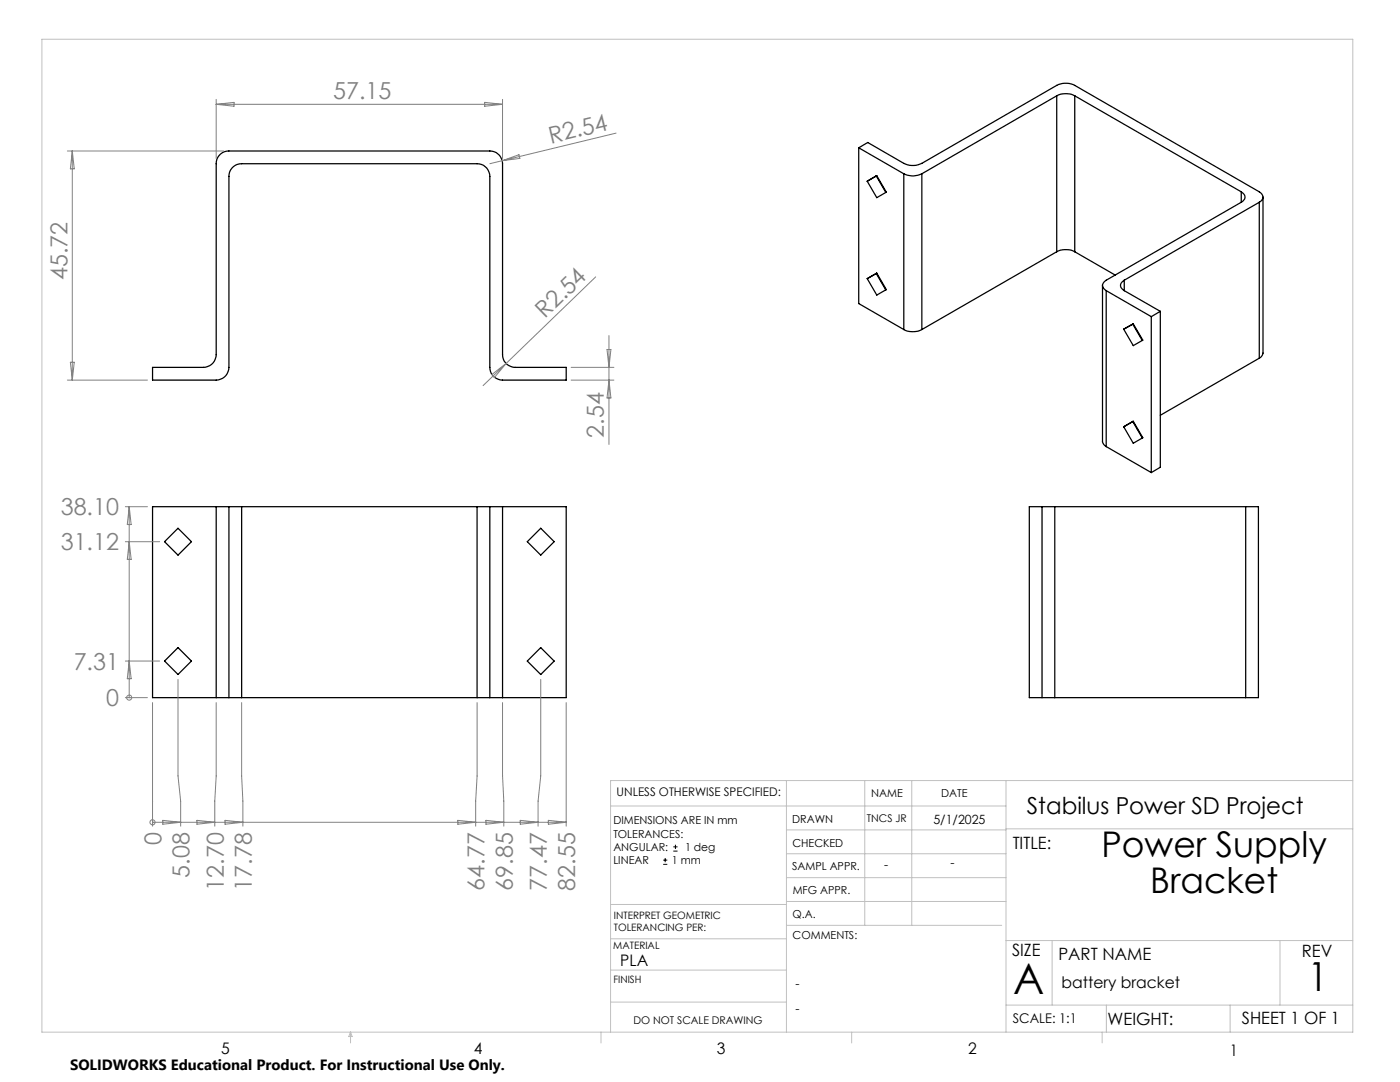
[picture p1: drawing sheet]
<svg xmlns="http://www.w3.org/2000/svg" width="279mm" height="216mm" viewBox="0 0 279 216" stroke-linecap="round" stroke-linejoin="round" font-family="sans-serif">
<g fill="none" stroke="#000" stroke-width=".25">
<path d="M210.9 19.1a4 4 0 0 1 3.6 0M210.9 19.1l-26.9 15.6M210.9 19.1v31.1M214.5 19.1l33.2 19.2M214.5 19.1v31.1M44 30.7a2.41 2.41 0 0 1 1.7-.6h52.1a2.57 2.57 0 0 1 2.5 2.6v38.1a2.57 2.57 0 0 0 2.5 2.5h10.2v2.5h-12.7a2.51 2.51 0 0 1-2.5-2.5v-38.1a2.51 2.51 0 0 0-2.6-2.5h-47a2.51 2.51 0 0 0-2.5 2.5v38.1a2.57 2.57 0 0 1-2.6 2.5h-12.7v-2.5h10.2a2.57 2.57 0 0 0 2.5-2.5v-38.1a2.44 2.44 0 0 1 .9-2zM171.4 29.5l1.8-1.1 7.2 4.2a4 4 0 0 0 3.6 0l26.9-15.6a4 4 0 0 1 3.6 0l36.8 21.3a1.1 1.1 0 0 1 .8 1 1.1 1.1 0 0 1-.8 1.1M171.4 29.5v31.1l9 5.2M171.4 29.5l9 5.2M174.9 35.1l-1.8 1.1M174.9 35.1l1.9 3.3M175 35.1l1.9 3.2-1.9 1.1-1.9-3.2"/>
<path d="M175 35.1l-1.9 1.1M175 35.1h-.1M180.4 34.7a4 4 0 0 0 3.6 0M180.4 34.7v31.1M184 34.7v31.1M247.7 38.3a1.1 1.1 0 0 1 .8 1 1.1 1.1 0 0 1-.8 1.1M247.7 38.3v2.1M252.1 39.3v31.3l-.3 .4-.5 .5M174.9 54.6l-1.8 1M174.9 54.6l1.9 3.3M175 54.5l1.9 3.3-1.9 1.1-1.9-3.3M175 54.5l-1.9 1.1"/>
<path d="M175 54.5l-.1 .1M210.9 50.2a4 4 0 0 1 3.6 0M210.9 50.2l-26.9 15.6M214.5 50.2l8.1 4.7M220 56.9v31.3l.3 .5 .5 .4M220.8 58v31.1M220.8 58l9 5.2M224.4 55.9a1.1 1.1 0 0 0-.8 1.1 1.1 1.1 0 0 0 .8 1M224.4 58l7.2 4.1M224.4 55.9v2.1M247.7 40.4l-26.9 15.5a1.1 1.1 0 0 0-.8 1.1 1.1 1.1 0 0 0 .8 1M251.3 40.4l-26.9 15.5"/>
<path d="M251.3 40.4v31.1M180.4 65.8a4 4 0 0 0 3.6 0M226.1 64.7l-1.8 1M226.1 64.7l1.9 3.2M226.2 64.6l1.9 3.3-1.9 1.1-1.9-3.3M226.2 64.6l-1.9 1.1M226.2 64.6l-.1 .1M229.8 63.2v31.1M231.6 62.1l-1.8 1.1M231.6 62.1v31.1l-1.8 1.1M251.3 71.5l-19.7 11.4M220.8 89.1l9 5.2"/>
<path d="M226.1 84.1l-1.8 1.1M226.1 84.1l1.9 3.3M226.2 84.1l1.9 3.2-1.9 1.1-1.9-3.2M226.2 84.1l-1.9 1.1M226.2 84.1h-.1M227 85.5h-.1M35.5 105.4l2.7 2.7-2.7 2.7-2.7-2.7zM43.1 101.1h2.6M43.1 101.1h-12.7v38.1h12.7M43.1 101.1v38.1M45.7 101.1h2.5M45.7 101.1v38.1"/>
<path d="M48.2 101.1h47M48.2 101.1v38.1M95.2 101.1h2.6M95.2 101.1v38.1M97.8 101.1h2.5M97.8 101.1v38.1M100.3 101.1h12.7v38.1h-12.7M100.3 101.1v38.1M107.9 105.4l2.7 2.7-2.7 2.7-2.7-2.7zM208 101.1h2.5M208 101.1h-2.6v38.1h2.6M208 101.1v38.1"/>
<path d="M210.5 101.1h38.1M210.5 101.1v38.1M248.6 101.1h2.5v38.1h-2.5M248.6 101.1v38.1M35.5 129.2l2.7 2.7-2.7 2.7-2.7-2.7zM43.1 139.2h2.6M45.7 139.2h2.5M48.2 139.2h47M95.2 139.2h2.6M97.8 139.2h2.5M107.9 129.2l2.7 2.7-2.7 2.7-2.7-2.7zM208 139.2h2.5"/>
<path d="M210.5 139.2h38.1"/>
</g>
<path d="M132.4 172.5h.8M132.4 171.6h.8M132.8 171.2v.8M134.4 169.8h.8M134.4 169h.8M134.8 168.6v.8" fill="none" stroke="#000" stroke-width=".2"/>
<g fill="none" stroke="#808080" stroke-width=".2">
<path d="M43.1 19.8v11.8M100.3 19.8v11.8M13.4 30.1h31.3M14.4 30.1v45.7M14.4 30.1l.4 3.6h-.8zM43.1 20.8h57.2M43.1 20.8l3.6-.4v.8zM96.7 20.4l3.6 .4-3.6 .4zM100.2 32.1l3.4-1.2 .2 .7zM122.9 26.6l-25.1 6.1M118.9 55.2l-17.9 17.3M13.4 75.8h16"/>
<path d="M14 72.3h.8l-.4 3.5zM98.2 74.7l2.8-2.2-2.3 2.8zM101 72.5l-4.6 4.4M114 75.8h8.5M114 73.3h8.5M121.1 69.7h.8l-.4 3.6zM121.5 67v21.7M121.5 75.8l.4 3.6h-.8zM25 108.1h6.9M25 101.1h4.4M25.8 101.1v38.1M25.8 108.1l.4 3.5h-.8z"/>
<path d="M25.8 101.1l.4 3.6h-.8zM25 139.2h4.4M25 131.9h6.9M25.8 139.2h.1M25.8 131.9l.4 3.5h-.8zM35.5 135.6v19.2l.6 5v5.1M107.9 135.6v19.2l-.5 5v5.1M30.4 140.2v24.7M43.1 140.2v14.6l-.2 5v5.1M48.2 140.2v14.6l.3 5v5.1M95.2 140.2v14.6l-.3 5v5.1M100.3 140.2v14.6l.2 5v5.1"/>
<path d="M113 140.2v24.7M30.4 164.1h.1M30.4 164.1h82.6M32.5 163.7l3.6 .4-3.6 .4zM39.3 163.7l3.6 .4-3.6 .4zM44.9 163.7l3.6 .4-3.6 .4zM91.4 163.7l3.5 .4-3.5 .4zM97 163.7l3.5 .4-3.5 .4zM103.8 163.7l3.6 .4-3.6 .4zM109.4 163.7l3.6 .4-3.6 .4z"/>
<circle cx="25.8" cy="139.2" r=".5"/>
<circle cx="30.4" cy="164.1" r=".5"/>
</g>
<g fill="none" stroke="#c0c0c0" stroke-width=".2">
<path d="M8.4 7.8h261.6v198.2h-261.6zM157 155.8v50.2M172.6 155.8v28.8M182 155.8v28.8M200.8 155.8v50.2M270 155.8h-148.2v50.2M121.8 160.8h79M157 170.4h43.8M157 165.6h43.8M157 175.1h43.8M157 179.9h43.8M200.8 165.4h69.2"/>
<path d="M121.8 200h35.2M121.8 193.6h35.2M121.8 187.3h35.2M121.8 180.5h35.2M157 184.6h42.9M200.8 187.7h69.2M210 187.7v12.9M255.4 187.7v12.9M70 206v2.1M70 206l.3 .8h-.7zM119.9 206v2.1M170 206v2.1"/>
<path d="M200.8 200.6h69.2M220 206v2.1M220.8 200.6v5.4M245.5 200.6v5.4"/>
</g>
<text font-size="8.5" x="202.2" y="198.3">A</text>
<text font-size="8" x="261" y="197.8">1</text>
<g font-size="7.1">
<text x="219.8" y="171">Power Supply</text>
<text x="229.6" y="178.1">Bracket</text>
</g>
<g font-size="4.7" fill="#808080">
<text x="66.5" y="19.8">57.15</text>
<text x="109.9" y="28.7" transform="rotate(-14 109.9 28.7)">R2.54</text>
<text x="13.4" y="55.9" transform="rotate(-90 13.4 55.9)">45.72</text>
<text x="108.7" y="63.7" transform="rotate(-44 108.7 63.7)">R2.54</text>
<text x="120.5" y="87.4" transform="rotate(-90 120.5 87.4)">2.54</text>
<text x="12.1" y="102.9">38.10</text>
<text x="12.1" y="109.8">31.12</text>
<text x="14.7" y="133.6">7.31</text>
<text x="21.2" y="141">0</text>
<text x="32.2" y="168.7" transform="rotate(-90 32.2 168.7)">0</text>
<text x="37.8" y="175.2" transform="rotate(-90 37.8 175.2)">5.08</text>
<text x="44.7" y="177.8" transform="rotate(-90 44.7 177.8)">12.70</text>
<text x="50.3" y="177.8" transform="rotate(-90 50.3 177.8)">17.78</text>
<text x="96.7" y="177.8" transform="rotate(-90 96.7 177.8)">64.77</text>
<text x="102.3" y="177.8" transform="rotate(-90 102.3 177.8)">69.85</text>
<text x="109.2" y="177.8" transform="rotate(-90 109.2 177.8)">77.47</text>
<text x="114.8" y="177.8" transform="rotate(-90 114.8 177.8)">82.55</text>
</g>
<text font-size="4.7" x="204.9" y="162.3">Stabilus Power SD Project</text>
<g font-size="3.4">
<text x="202.1" y="169.3">TITLE:</text>
<text x="202" y="190.8">SIZE</text>
<text x="211.2" y="191.5">PART NAME</text>
<text x="259.8" y="191">REV</text>
<text x="221" y="204.5">WEIGHT:</text>
<text x="247.8" y="204.4">SHEET 1 OF 1</text>
</g>
<g font-size="3.2">
<text x="123.8" y="192.7">PLA</text>
<text x="211.9" y="197.1">battery bracket</text>
<text x="44.2" y="210.4">5</text>
<text x="94.6" y="210.3">4</text>
<text x="143.1" y="210.4">3</text>
<text x="193.2" y="210.3">2</text>
<text x="245.4" y="210.6">1</text>
</g>
<text font-size="3" x="14" y="213.5">SOLIDWORKS Educational Product. For Instructional Use Only.</text>
<text font-size="2.7" x="202.1" y="204">SCALE: 1:1</text>
<g font-size="2.5">
<text x="186.3" y="164.5">5/1/2025</text>
<text x="176.5" y="173.4">-</text>
<text x="189.7" y="173">-</text>
<text x="158.8" y="197.2">-</text>
<text x="158.8" y="202.2">-</text>
</g>
<text font-size="2.4" x="123.1" y="158.9">UNLESS OTHERWISE SPECIFIED:</text>
<g font-size="2.2">
<text x="173.9" y="159.1">NAME</text>
<text x="187.8" y="158.9">DATE</text>
<text x="122.4" y="164.5">DIMENSIONS ARE IN mm</text>
<text x="122.4" y="167.1">TOLERANCES:</text>
<text x="158.1" y="164.2">DRAWN</text>
<text x="122.4" y="172.4">LINEAR</text>
<text x="122.4" y="169.8">ANGULAR:</text>
<text x="134.1" y="172.4">1 mm</text>
<text x="136.7" y="169.8">1 deg</text>
<text x="158.1" y="173.7">SAMPL APPR.</text>
<text x="158.2" y="169.1">CHECKED</text>
<text x="158.2" y="178.4">MFG APPR.</text>
<text x="158.2" y="183.2">Q.A.</text>
<text x="158.2" y="187.4">COMMENTS:</text>
</g>
<g font-size="2.1">
<text x="173" y="164">TNCS JR</text>
<text x="126.4" y="204.3">DO NOT SCALE DRAWING</text>
</g>
<g font-size="2">
<text x="122.5" y="183.3">INTERPRET GEOMETRIC</text>
<text x="122.5" y="185.9">TOLERANCING PER:</text>
<text x="122.4" y="189.4">MATERIAL</text>
<text x="122.4" y="196.2">FINISH</text>
</g>
</svg>
